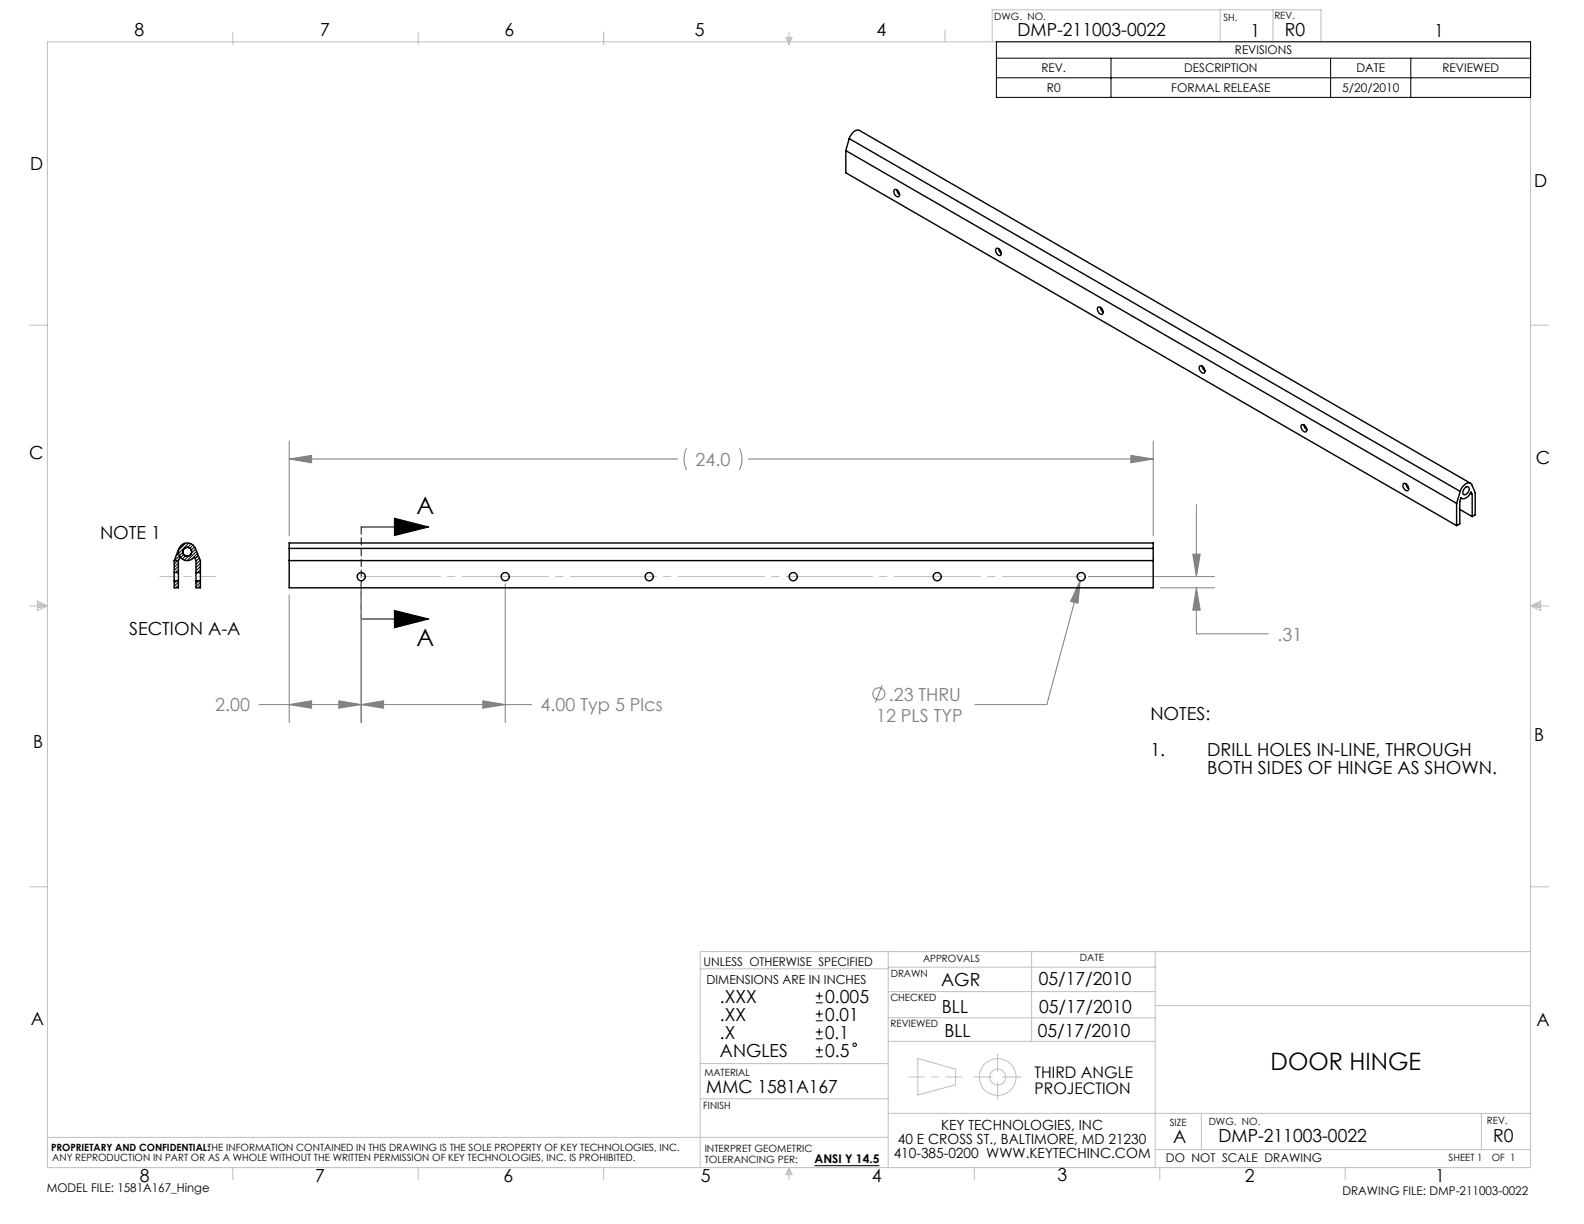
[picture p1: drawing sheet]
<svg xmlns="http://www.w3.org/2000/svg" width="279mm" height="216mm" viewBox="0 0 279 216" stroke-linecap="round" stroke-linejoin="round" font-family="sans-serif">
<g fill="none" stroke="#c0c0c0" stroke-width=".18">
<path d="M8.4 7.4h261.6v198.6h-261.6zM41.1 5.7v2.1M73.8 5.7v2.1M106.5 5.7v2.1M138.6 6.6h1.1l-.5 1.2zM138.9 6.6l.3 1.2M139.2 5.7v2.1M139.5 6.6l-.3 1.2M166.7 5.3v2.1M175 7.4v-5.7h58v5.7M215.2 1.7v5.7M224.5 1.7v5.7"/>
<path d="M5.2 57.4h3.2M270 57.4h3.2M5.2 106.9h3.2M6.6 106l1.8 .9-1.8 .8zM6.6 106.4l1.8 .5M6.6 106.6l1.8 .3M8.4 106.9l-1.8 .2M270 106.9h3.2M270 106.9l1.7 .2M270 106.9l1.7-.9v1.7zM271.7 106.6l-1.7 .3M271.7 106.4l-1.7 .5"/>
<path d="M5.2 156.4h3.2M270 156.4h3.2M123.5 170.9h33.2M156.7 167.9v38.1M156.7 179.5h47.1M156.7 174.9h47.1M156.7 170.6h47.1M182 167.9v15.8M203.8 167.9v38.1M203.8 177.4h66.2M270 167.9h-146.5v38.1M123.5 193.8h33.2"/>
<path d="M123.5 187.6h33.2M156.7 196.4h113.3M156.7 183.7h47.1M161.9 186.7l6.7 1.9v2.7l-6.7 1.8zM171.7 190h3.3M176 186v3.1M176 190.9v3M176.8 190h3.3M211.9 196.4v6.4M261.3 196.4v6.4M8.4 200.6h148.3M41.1 206v2.1"/>
<path d="M73.8 206v2.1M106.5 206v2.1M139.2 206v2.1M139.2 206l.5 1.2h-1.1zM139.2 206l-.3 1.2M139.2 206l.3 1.2M171.9 206v2.1M203.8 202.8h66.2M204.6 206v2.1M237.3 206v2.1"/>
<circle cx="176" cy="190" r="1.4"/>
<circle cx="176" cy="190" r="3.2"/>
</g>
<path d="M169.7 190h-9.4" fill="none" stroke="#c0c0c0" stroke-width=".18" stroke-dasharray="15.2 1.3 1.3 1.3" stroke-dashoffset="12.5"/>
<g fill="none" stroke="#808080" stroke-width=".18">
<path d="M51 77.8v16.7M121.1 79.1a4.1 4.1 0 0 0 0 3.8M130.4 79.1a4.1 4.1 0 0 1 0 3.8M203.4 77.8v16.7M51 81l4-.7v1.3zM51 81h68.5M132 81h71.4M199.5 80.3l3.9 .7-3.9 .6zM210.4 97.8h1.3l-.7 3.9zM211 89v12.7M51 105v22.5M63.7 103v24.5"/>
<path d="M89.1 103v24.5M190.5 102.4l-.4 4-1.3-.3zM190.5 102.4l-5.9 21.9h-12.7M192 101.7h22.2M204.7 103.7h9.5M211 103.7l.7 3.9h-1.3zM211 103.7v8.1h12.7M45.7 124.3h48.1M51 124.3l4-.7v1.3zM59.8 123.6l3.9 .7-3.9 .6zM63.7 124.3l4-.7v1.3zM85.2 123.6l3.9 .7-3.9 .6z"/>
<path d="M155.6 120.9l-1.2 3"/>
<circle cx="155" cy="122.4" r="1.06"/>
</g>
<g fill="none" stroke="#000" stroke-width=".18">
<path d="M175.8 7.4h94.2v9.8h-94.2zM175.8 10.3h94.2M175.8 13.7h94.2M196 10.3v6.9M234.7 10.3v6.9M248.8 10.3v6.9M31.5 99.9l-.8 .7M31.5 99.3l-.8 .8M31.6 98.6l-.9 .9M32.2 97.4l-1.5 1.6M32.4 97.8l-.5 .6M32.7 98.1l-.5 .5"/>
<path d="M32.7 95.8l-1.3 1.3M33.2 98.1l-.7 .7M33.3 95.8l-2.3 2.2M33.7 95.9l-.6 .7M34 96.2l-.5 .5M34.3 96.4l-.5 .6M34.5 96.8l-.7 .7M34.7 97.2l-1.7 1.7M34.8 97.6l-1 1.1M35 98l-.6 .6M35.2 98.4l-.6 .6M35.3 98.8l-.7 .8"/>
<path d="M35.3 99.3l-.7 .8M35.3 99.9l-.7 .8M63.7 93h11.9M69.6 91.4l6 1.6-6 1.5zM31.2 102.4l-.5 .5M31.5 100.4l-.6 .6M31.5 103.2l-.5 .5M31.5 102.7l-.8 .7M35.1 102.4l-.5 .5M35.3 102.7l-.7 .8M35.3 103.3l-.3 .4M35.3 100.5l-.4 .5"/>
<path d="M63.7 109.2h11.9M69.6 107.7l6 1.5-6 1.5z"/>
</g>
<path d="M63.7 93v16.2" fill="none" stroke="#000" stroke-width=".18" stroke-dasharray="1.3 .6"/>
<path d="M63.7 101.7h127" fill="none" stroke="#c0c0c0" stroke-width=".18" stroke-dasharray="15.2 1.3 1.3 1.3" stroke-dashoffset="1.3"/>
<path d="M28.2 101.7h9.8" fill="none" stroke="#c0c0c0" stroke-width=".18" stroke-dasharray="15.2 1.3 1.3 1.3" stroke-dashoffset="12.2"/>
<path d="M69.6 91.4l6 1.6-6 1.5zM69.6 107.7l6 1.5-6 1.5z" fill="#000"/>
<g fill="#808080">
<path d="M210.4 97.8h1.3l-.7 3.9zM211 103.7l.7 3.9h-1.3z"/>
<path d="M190.5 102.4l-1.7 3.7 1.3 .3zM51 124.3l4-.7v1.3zM59.8 123.6l3.9 .7-3.9 .6zM63.7 124.3l4-.7v1.3zM85.2 123.6l3.9 .7-3.9 .6zM51 81l4-.7v1.3zM199.5 80.3l3.9 .7-3.9 .6z"/>
</g>
<g fill="none" stroke="#000" stroke-width=".25">
<path d="M149.2 26.6l107.7 62.2M149.2 26.6v3.9l107.7 62.2M149.8 24.4a1.65 1.65 0 0 1 1.8-1.4l107.8 62.2M149.8 24.4l107.8 62.3M149.8 24.4l-.6 2.2M157.7 33.5a.75 .75 0 0 1 .8 .3 .75 .75 0 0 1 0 .9 .83 .83 0 0 1-.8-1.2zM158.2 33.5l.2 .6 .3 .2M175.7 43.9a.75 .75 0 0 1 .8 .3 .75 .75 0 0 1 0 .8 .86 .86 0 0 1-.8-1.1zM176.1 43.9l.3 .6 .2 .2M193.6 54.2a.78 .78 0 0 1 .8 .4 .78 .78 0 0 1 .1 .8 .88 .88 0 0 1-.9-1.2zM194.1 54.2l.1 .4 .4 .5M211.6 64.6a.78 .78 0 0 1 .8 .3 .78 .78 0 0 1 0 .9 .88 .88 0 0 1-.8-1.2z"/>
<path d="M212.1 64.6l.1 .4 .3 .4M229.6 75a.78 .78 0 0 1 .8 .3 .78 .78 0 0 1 0 .9 .88 .88 0 0 1-.8-1.2zM230 75l.1 .4 .4 .4M30.7 98.9h.8M30.7 98.9v2.1M31.5 98.9v2.1M31.6 96.7l-.9 2.2M31.7 98.2l-.2 .7M51 96.7v-.9h152.4v.9M51 96.7h152.4M51 98.9h152.4M51 96.7v7h152.4v-7"/>
<path d="M247.5 85.3a.81 .81 0 0 1 .8 .4 .81 .81 0 0 1 .1 .8 .91 .91 0 0 1-.9-1.2zM248 85.3l.2 .6 .3 .3M256.9 88.8v3.9M257.5 89.9l2.2 1.2M257.6 86.7a1.97 1.97 0 0 1 1.7-1.5l.3 .3 .6 1.4v3.9l-.5 .3M257.6 86.7l-.7 2.1M257.7 87.8l.1 .1M258.4 86.1l.2-.2a.38 .38 0 0 1 .4 0 .38 .38 0 0 1 .2 .5l-.4 .7a.4 .4 0 0 1-.4 .2 .4 .4 0 0 1-.4-.3l.1-.5zM259.4 87l.3 .2M259.7 87.2l-.2-.4a1.31 1.31 0 0 1-1.8 1l-.2 .7v3.9l-.6 .3M259.7 87.2v3.9M30.7 101v1.4"/>
<path d="M30.7 102.4v1.3h.8v-1.3M30.7 101h.8M30.7 102.4h.8M31.5 101v1.4M34.6 101v1.4M34.6 101v-2.1l-.3-.7a1.56 1.56 0 0 1-2.4 .2 1.56 1.56 0 0 1 .3-2.4 1.56 1.56 0 0 1 2.3 .7l.8 2.2v2.1M34.6 102.4v1.3h.7v-1.3M34.6 101h.7M34.6 102.4h.7M35.3 101v1.4"/>
<circle cx="33" cy="97.3" r=".78"/>
<circle cx="33" cy="97.3" r=".79"/>
<circle cx="63.7" cy="101.7" r=".74"/>
<circle cx="89.1" cy="101.7" r=".74"/>
<circle cx="114.5" cy="101.7" r=".74"/>
<circle cx="139.9" cy="101.7" r=".74"/>
<circle cx="165.3" cy="101.7" r=".74"/>
<circle cx="190.7" cy="101.7" r=".74"/>
</g>
<g fill="none" stroke="#000" stroke-width=".18">
<path d="M32.6 95.8l-1.1 1.1M35 97.9l-.6 .6M35 102.4l-.4 .4M143.9 176.9h1.2M143.9 175.7h1.2M143.9 178.9h1.2M144.5 175v1.3M144.5 178.2v1.3M143.9 180.1h1.2M143.9 183.2h1.2M143.9 182h1.2M143.9 186.4h1.2"/>
<path d="M143.9 185.2h1.2M144.5 181.4v1.2M144.5 184.6v1.2M143.7 205.6h11.4"/>
<circle cx="150.8" cy="184.3" r=".31"/>
</g>
<g font-size="4.2">
<text x="73.5" y="90.7">A</text>
<text x="73.4" y="114">A</text>
<text x="224.1" y="188.7">DOOR HINGE</text>
</g>
<g font-size="3.2">
<text x="23.7" y="6.3">8</text>
<text x="56.5" y="6.4">7</text>
<text x="89" y="6.4">6</text>
<text x="122.6" y="6.4">5</text>
<text x="154.6" y="6.3">4</text>
<text x="179.5" y="6.4">DMP-211003-0022</text>
<text x="220.6" y="6.5">1</text>
<text x="226.6" y="6.4">R0</text>
<text x="253" y="6.6">1</text>
<text x="5.3" y="30">D</text>
<text x="270.6" y="32.9">D</text>
<text x="5.2" y="81">C</text>
<text x="270.9" y="81.9">C</text>
<text x="17.6" y="95">NOTE 1</text>
<text x="22.8" y="112">SECTION A-A</text>
<text x="5.8" y="132">B</text>
<text x="202.9" y="127">NOTES:</text>
<text x="270.6" y="130.7">B</text>
<text x="202.9" y="133.4">1.</text>
<text x="212.9" y="133.4">DRILL HOLES IN-LINE, THROUGH</text>
<text x="212.9" y="136.5">BOTH SIDES OF HINGE AS SHOWN.</text>
<text x="166" y="173.9">AGR</text>
<text x="183.2" y="173.8">05/17/2010</text>
<text x="127" y="176.9">.XXX</text>
<text x="145.6" y="176.9">0.005</text>
<text x="166.2" y="178.8">BLL</text>
<text x="183.3" y="178.6">05/17/2010</text>
<text x="5.4" y="180.9">A</text>
<text x="127" y="180.1">.XX</text>
<text x="127" y="183.2">.X</text>
<text x="145.6" y="180">0.01</text>
<text x="145.6" y="183.2">0.1</text>
<text x="166.6" y="182.9">BLL</text>
<text x="183" y="183">05/17/2010</text>
<text x="271" y="181">A</text>
<text x="127" y="186.4">ANGLES</text>
<text x="145.6" y="186.4">0.5</text>
<text x="124.6" y="192.8">MMC 1581A167</text>
<text x="207" y="201.6">A</text>
<text x="214.9" y="201.5">DMP-211003-0022</text>
<text x="263.4" y="201.4">R0</text>
<text x="24.7" y="208.4">8</text>
<text x="55.6" y="208.5">7</text>
<text x="88.8" y="208.4">6</text>
<text x="123.6" y="208.4">5</text>
<text x="153.8" y="208.4">4</text>
<text x="186.6" y="208.3">3</text>
<text x="219.6" y="208.4">2</text>
<text x="253.2" y="208.5">1</text>
</g>
<g font-size="3.2" fill="#808080">
<text x="122.7" y="82.2">24.0</text>
<text x="225.3" y="113">.31</text>
<text x="38" y="125.5">2.00</text>
<text x="95.4" y="125.5">4.00 Typ 5 Plcs</text>
<text x="156.8" y="123.6">.23 THRU</text>
<text x="154.5" y="127.3">12 PLS TYP</text>
</g>
<g font-size="2.8">
<text x="182.5" y="190.1">THIRD ANGLE</text>
<text x="182.5" y="192.9">PROJECTION</text>
</g>
<g font-size="2.5">
<text x="158.4" y="201.9">40 E CROSS ST., BALTIMORE, MD 21230</text>
<text x="166" y="199.4">KEY TECHNOLOGIES, INC</text>
<text x="157.6" y="204.3">410-385-0200 WWW.KEYTECHINC.COM</text>
</g>
<text font-size="2.2" x="124.6" y="173.7">DIMENSIONS ARE IN INCHES</text>
<g font-size="2.1">
<text x="217.8" y="9.6">REVISIONS</text>
<text x="183.7" y="12.8">REV.</text>
<text x="184.7" y="16.2">R0</text>
<text x="206.6" y="16.2">FORMAL RELEASE</text>
<text x="208.9" y="12.8">DESCRIPTION</text>
<text x="236.8" y="16.2">5/20/2010</text>
<text x="239.3" y="12.8">DATE</text>
<text x="254.4" y="12.8">REVIEWED</text>
<text x="124.1" y="170.3">UNLESS OTHERWISE SPECIFIED</text>
<text x="143.7" y="205.2">ANSI Y 14.5</text>
<text x="205.7" y="205">DO NOT SCALE DRAWING</text>
<text x="8.2" y="210.3">MODEL FILE: 1581A167_Hinge</text>
<text x="236.8" y="210.7">DRAWING FILE: DMP-211003-0022</text>
</g>
<g font-size="1.8">
<text x="175.4" y="3.5">DWG. NO.</text>
<text x="215.8" y="3.6">SH.</text>
<text x="224.8" y="3.3">REV.</text>
<text x="157.1" y="172.3">DRAWN</text>
<text x="162.8" y="169.7">APPROVALS</text>
<text x="190.5" y="169.5">DATE</text>
<text x="157.1" y="176.6">CHECKED</text>
<text x="157.1" y="181.2">REVIEWED</text>
<text x="124.2" y="189.8">MATERIAL</text>
<text x="124.1" y="195.6">FINISH</text>
<text x="9" y="203">PROPRIETARY AND CONFIDENTIAL:THE INFORMATION CONTAINED IN THIS DRAWING IS THE SOLE PROPERTY OF KEY TECHNOLOGIES, INC.</text>
<text x="124.3" y="203.1">INTERPRET GEOMETRIC</text>
<text x="206.3" y="198.5">SIZE</text>
<text x="213.2" y="198.5">DWG. NO.</text>
<text x="262.3" y="198.2">REV.</text>
<text x="9.2" y="204.8">ANY REPRODUCTION IN PART OR AS A WHOLE WITHOUT THE WRITTEN PERMISSION OF KEY TECHNOLOGIES, INC. IS PROHIBITED.</text>
<text x="124.3" y="205.2">TOLERANCING PER:</text>
<text x="255.5" y="204.8">SHEET 1</text>
<text x="263.1" y="204.8">OF 1</text>
</g>
</svg>
